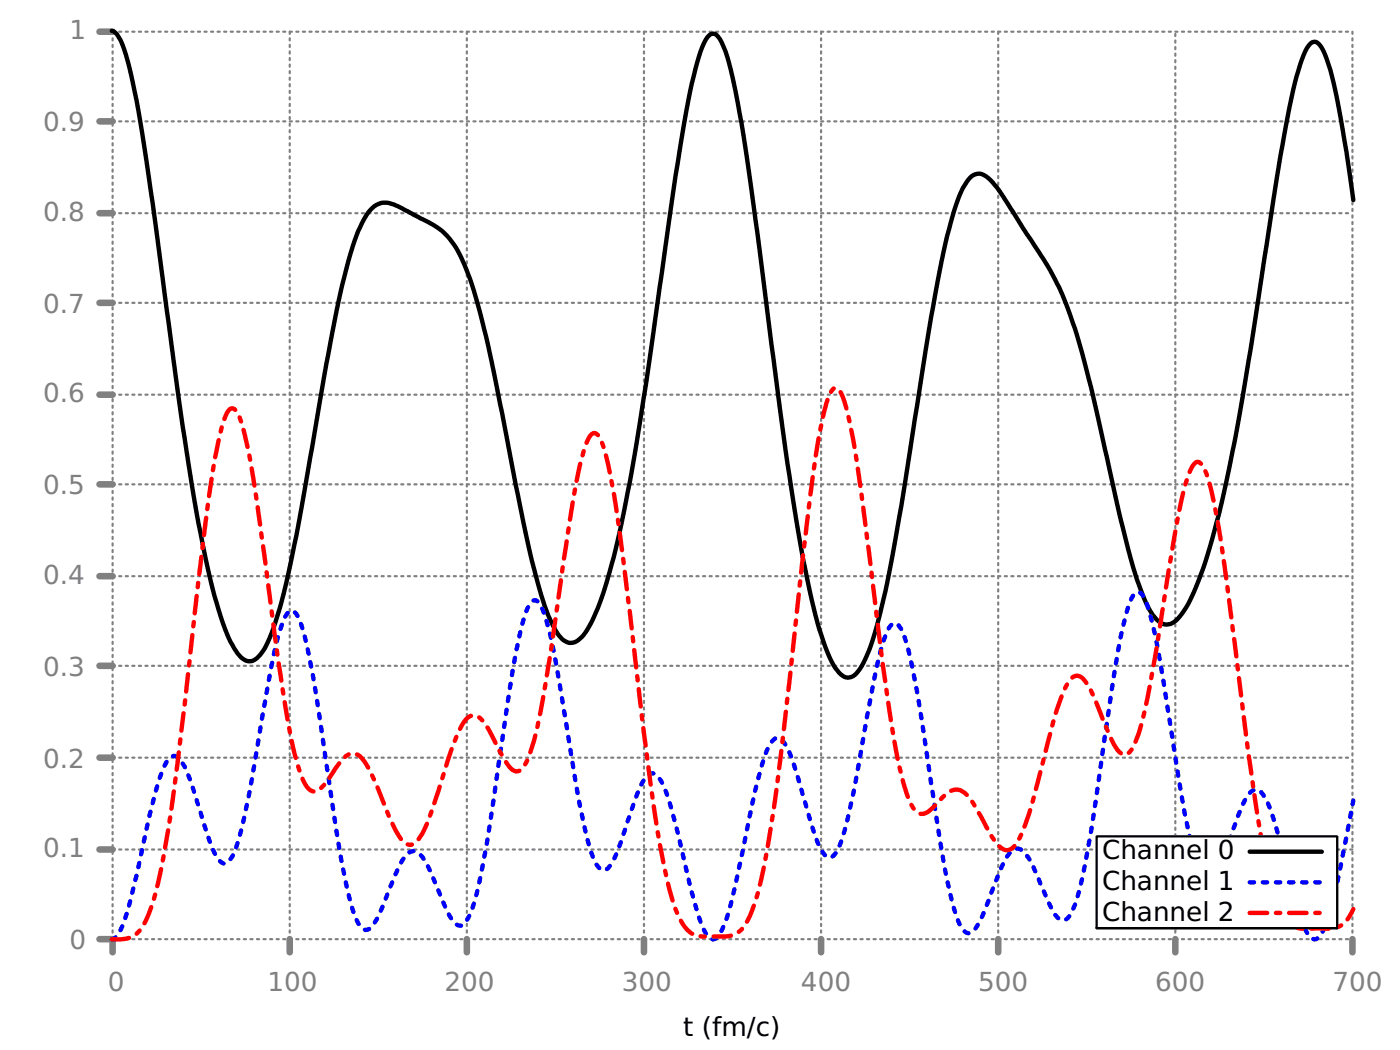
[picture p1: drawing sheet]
<svg xmlns="http://www.w3.org/2000/svg" width="226mm" height="169mm" viewBox="0 0 226 169" stroke-linecap="round" stroke-linejoin="round" font-family="sans-serif">
<g fill="none" stroke="#808080" stroke-width=".35" stroke-dasharray=".4 .7">
<path d="M18.2 19.6h199.9M18.2 5.1h199.9M18.2 34.4h199.9M18.2 48.8h199.9M18.2 78.1h199.9M18.2 63.7h199.9M18.2 92.9h199.9M18.2 107.4h199.9M18.2 137h158.6M18.2 122.2h199.9M189.5 134.9v-129.8M215.6 137h2.5"/>
<path d="M18.2 151.5h199.9M18.2 151.5v-146.4M46.7 151.5v-146.4M75.3 151.5v-146.4M103.9 151.5v-146.4M132.4 151.5v-146.4M161 151.5v-146.4M189.5 151.5v-1.8M218.1 151.5v-146.4"/>
</g>
<g fill="none" stroke="#808080" stroke-width="1.1">
<path d="M16 19.6h2.2M16 5.1h2.2M16 34.4h2.2M16 48.8h2.2M16 78.1h2.2M16 63.7h2.2M16 92.9h2.2M16 107.4h2.2M16 137h2.2M16 122.2h2.2M16 151.5h2.2v2.1M46.7 151.5v2.1"/>
<path d="M75.3 151.5v2.1M103.9 151.5v2.1M132.4 151.5v2.1M161 151.5v2.1M189.5 151.5v2.1M218.1 151.5v2.1"/>
</g>
<path d="M176.8 134.9h38.8v14.8h-38.8z" fill="none" stroke="#000" stroke-width=".35"/>
<path d="M18 5a1.73 1.73 0 0 1 1.1 1 26.8 26.8 0 0 1 2.3 7.4 471.8 471.8 0 0 1 4.9 32.1 703.2 703.2 0 0 0 6 40.5 81.5 81.5 0 0 0 4.6 16.9 8.4 8.4 0 0 0 2.6 3.5 1.73 1.73 0 0 0 2.3-.6 16.3 16.3 0 0 0 2.8-6.1 189.6 189.6 0 0 0 4.9-22.7l.5-3.3a456.3 456.3 0 0 1 5.5-28.9 33.4 33.4 0 0 1 3.7-10.3 3.3 3.3 0 0 1 4.3-1.5l3.4 1.7a18.5 18.5 0 0 1 5.2 3.3 17.3 17.3 0 0 1 3.4 6.2 148.2 148.2 0 0 1 5.1 20.9l1.2 5.9a245.7 245.7 0 0 0 5.7 25.7 17.3 17.3 0 0 0 3.2 6.4 2.04 2.04 0 0 0 3.1-.4 25.3 25.3 0 0 0 4-8.8 224.4 224.4 0 0 0 6-29.8l2.3-15.8a588.9 588.9 0 0 1 5.4-34.7 29.9 29.9 0 0 1 2.3-7.2 1.35 1.35 0 0 1 1.5-.9 3.5 3.5 0 0 1 1.4 2 67.3 67.3 0 0 1 2.9 12.4 1416.5 1416.5 0 0 1 5.7 42.3 376.3 376.3 0 0 0 5.7 35 39.1 39.1 0 0 0 3.7 10.5l.6 .8a1.78 1.78 0 0 0 3.1-.3 23.8 23.8 0 0 0 3.2-7.9 304.7 304.7 0 0 0 5.4-29.3 541.7 541.7 0 0 1 5.4-31.6 37 37 0 0 1 3.2-9.6 2.56 2.56 0 0 1 2.6-1.8 7.8 7.8 0 0 1 3.4 3.5l4 6.3a51.4 51.4 0 0 1 8.6 18.1 627 627 0 0 1 6.6 28l1.1 4.6a39.7 39.7 0 0 0 4 10.7 2.78 2.78 0 0 0 2.6 1.5 3.9 3.9 0 0 0 2.3-2 38.8 38.8 0 0 0 4.3-10.4 246.7 246.7 0 0 0 6.3-30.1l1.7-11a570.4 570.4 0 0 1 5.4-32.5 28.9 28.9 0 0 1 2.3-7 1.4 1.4 0 0 1 1.5-.9 4.5 4.5 0 0 1 1.6 2.7 78.6 78.6 0 0 1 2.9 13.1l1.4 9.7" fill="none" stroke="#000" stroke-width=".71"/>
<path d="M18 151.5a2.21 2.21 0 0 0 1.5-1.6 82.6 82.6 0 0 0 3.7-14.1l.5-2.6a52.3 52.3 0 0 1 2.9-9.8 2.63 2.63 0 0 1 1.4-1.5 1.7 1.7 0 0 1 1.4 1.2 42.3 42.3 0 0 1 2.9 7.9l.6 1.9a21.1 21.1 0 0 0 2.3 5.6 1.11 1.11 0 0 0 1.4 .7 5.7 5.7 0 0 0 1.7-3.3 137.6 137.6 0 0 0 3.5-17l1.1-6.8a65 65 0 0 1 2.9-12.2 2.28 2.28 0 0 1 1.1-1.4 1.29 1.29 0 0 1 1.2 1 40.9 40.9 0 0 1 2.3 8.8l3.4 22.6a107.7 107.7 0 0 0 3.4 16.8 3.4 3.4 0 0 0 1.7 2.3 1.61 1.61 0 0 0 1.4-1.1 69.7 69.7 0 0 0 3.5-7.9 7.5 7.5 0 0 1 2.3-3.6 1.28 1.28 0 0 1 1.7 .4 20.1 20.1 0 0 1 2.9 5.7 16.1 16.1 0 0 0 2.8 5.5 1.05 1.05 0 0 0 1.7-.5 22.7 22.7 0 0 0 2.3-7.2l1.5-8.1 2.5-17.6a117.3 117.3 0 0 1 3.2-16.4 3.9 3.9 0 0 1 1.4-2.4 1.24 1.24 0 0 1 1.1 1 43 43 0 0 1 2.6 10l2.9 17.4a76.7 76.7 0 0 0 3.1 13.5 2.84 2.84 0 0 0 1.5 1.7 1.25 1.25 0 0 0 1.1-.8 30.5 30.5 0 0 0 2.8-7.2l.6-1.7a19.6 19.6 0 0 1 2.3-5.3 1.12 1.12 0 0 1 2-.2 15.7 15.7 0 0 1 2.3 5.7l2.9 11.8a39.2 39.2 0 0 0 2.5 7.8 1.38 1.38 0 0 0 1.5 .9 3.2 3.2 0 0 0 1.4-2 72.4 72.4 0 0 0 2.9-11.2l1.1-5.6a73.6 73.6 0 0 1 3.1-12 2.62 2.62 0 0 1 1.5-1.6 1.56 1.56 0 0 1 1.4 1.1 42.1 42.1 0 0 1 2.9 8.4l.6 2a29.6 29.6 0 0 0 2.5 7 1.24 1.24 0 0 0 1.4 .7 5.5 5.5 0 0 0 1.8-3.1 178.2 178.2 0 0 0 4-19.7l.6-3.1a56.1 56.1 0 0 1 2.5-10.4 2.48 2.48 0 0 1 1.2-1.4 1.31 1.31 0 0 1 1.1 .9 35.3 35.3 0 0 1 2.3 8.6l.9 5 2.5 17a109.3 109.3 0 0 0 3.2 15.6l.5 1.4a2.18 2.18 0 0 0 1.5 1.5 2.63 2.63 0 0 0 1.7-1.7l.9-1.9 1.4-3.7a26.9 26.9 0 0 1 2.5-5.5 1.45 1.45 0 0 1 2.6-.1 26.6 26.6 0 0 1 2.9 5.8 18.6 18.6 0 0 0 2.3 4.5 1.13 1.13 0 0 0 2-.2 22 22 0 0 0 2.3-7.2l1.4-8.1 2.6-17.7a122.9 122.9 0 0 1 3.1-16.7 4.2 4.2 0 0 1 1.4-2.5 1.15 1.15 0 0 1 1.2 .9 43.4 43.4 0 0 1 2.6 10.2l2.8 18a101.3 101.3 0 0 0 3.2 14.7 3.1 3.1 0 0 0 1.7 2.3 1.7 1.7 0 0 0 1.4-1.2 54.2 54.2 0 0 0 3.2-8.1 13.6 13.6 0 0 1 2.3-4.5 1.03 1.03 0 0 1 1.7-.1 13.7 13.7 0 0 1 2.3 5.2l2.3 8.8a41.8 41.8 0 0 0 2.8 8.8 1.45 1.45 0 0 0 1.5 1 4.5 4.5 0 0 0 1.6-2.8 119.4 119.4 0 0 0 3.5-15.1l.8-4.5" fill="none" stroke="#00f" stroke-width=".71" stroke-dasharray=".7 1.4"/>
<path d="M18 151.5h.6a4.4 4.4 0 0 0 4.9-2.9 39.2 39.2 0 0 0 2.8-10.1 547.3 547.3 0 0 0 4.9-37.5l1.7-14.7a122.1 122.1 0 0 1 3.1-18.3 3.8 3.8 0 0 1 1.2-2.1l.3-.1 .3 .1a4.2 4.2 0 0 1 1.1 2.1 132.5 132.5 0 0 1 3.4 19.4l.6 4.3a369.9 369.9 0 0 0 4.6 29.7l.8 3 .9 2a1.57 1.57 0 0 0 2 1.1 13.9 13.9 0 0 0 3.1-3.9 4.6 4.6 0 0 1 2.3-2.1 2.39 2.39 0 0 1 2.3 1.5l1.8 3.4 1.6 4.3a15.1 15.1 0 0 0 2.9 5.2 1.44 1.44 0 0 0 2.3-.6 23.9 23.9 0 0 0 2.9-6.7l2.2-7.3a18.6 18.6 0 0 1 2.6-5.4 1.52 1.52 0 0 1 2.6 .3 34.5 34.5 0 0 1 3.2 5.6 4.6 4.6 0 0 0 2.2 2.6 2.09 2.09 0 0 0 1.8-1.6 50.4 50.4 0 0 0 2.8-11.5l.9-5.3 2.6-17.8a120.5 120.5 0 0 1 2.8-15.4 6.4 6.4 0 0 1 1.4-2.9l.3-.1 .3 .1a3.6 3.6 0 0 1 1.2 2 111 111 0 0 1 3.1 17.5l1.2 9.2a732.4 732.4 0 0 0 4.8 37.5 54.5 54.5 0 0 0 2.9 11.3 5.9 5.9 0 0 0 2.6 3.3 9.1 9.1 0 0 0 3.7 .3h.5a4.2 4.2 0 0 0 4.6-2.8 39.3 39.3 0 0 0 2.9-10.3 537.4 537.4 0 0 0 4.5-35.8l2.3-20.3a103.4 103.4 0 0 1 3.2-17.7 2.15 2.15 0 0 1 1.1-1.5 1.62 1.62 0 0 1 1.2 1.3 80.3 80.3 0 0 1 2.8 14.4l.6 4.2a1076 1076 0 0 0 4.9 36.6 41.7 41.7 0 0 0 2.8 10.8 1.93 1.93 0 0 0 2 1.3 9.8 9.8 0 0 0 3.2-2.8 2.38 2.38 0 0 1 3.1-.7 11.6 11.6 0 0 1 2.9 4l.6 1a11.8 11.8 0 0 0 2.8 4.2 1.4 1.4 0 0 0 2-.5 21.7 21.7 0 0 0 2.9-6.9l2.8-11.1a37.7 37.7 0 0 1 2.9-8.2 2.2 2.2 0 0 1 1.4-1.2 2.13 2.13 0 0 1 1.7 1.3 72.8 72.8 0 0 1 3.5 7.9 6.5 6.5 0 0 0 2.3 3.5 1.19 1.19 0 0 0 1.4-.8 22.7 22.7 0 0 0 2.3-7.1l1.4-7.5 2.6-16.2a86.7 86.7 0 0 1 2.9-13.5 3.5 3.5 0 0 1 1.4-2.1 1.52 1.52 0 0 1 1.1 1.1 44.2 44.2 0 0 1 2.3 9.4l1.2 7.5 1.1 8.8a680.8 680.8 0 0 0 4.8 35.2 47.5 47.5 0 0 0 2.9 10.3 4.8 4.8 0 0 0 2.6 2.8 12 12 0 0 0 3.7 .1h.6a4.1 4.1 0 0 0 4.6-2.5l.2-.6" fill="none" stroke="#f00" stroke-width=".71" stroke-dasharray="2.8 1.4 .7 1.4"/>
<path d="M176.7 134.7h39.1v14.8h-39.1z" fill="#fff"/>
<path d="M176.8 134.9h38.8v14.8h-38.8z" fill="none" stroke="#000" stroke-width=".35"/>
<path d="M201.5 137.4h11.7" fill="none" stroke="#000" stroke-width=".71"/>
<path d="M201.5 142.3h11.7" fill="none" stroke="#00f" stroke-width=".71" stroke-dasharray=".7 1.4"/>
<path d="M201.5 147.2h11.7" fill="none" stroke="#f00" stroke-width=".71" stroke-dasharray="2.8 1.4 .7 1.4"/>
<g font-size="4.2" fill="#808080">
<text x="11.2" y="6.3">1</text>
<text x="7" y="21.2">0.9</text>
<text x="7" y="35.6">0.8</text>
<text x="7" y="50.4">0.7</text>
<text x="7" y="64.9">0.6</text>
<text x="7" y="79.7">0.5</text>
<text x="7" y="94.2">0.4</text>
<text x="7" y="109">0.3</text>
<text x="7" y="123.8">0.2</text>
<text x="7" y="138.2">0.1</text>
<text x="11.2" y="153">0</text>
<text x="17.4" y="159.7">0</text>
<text x="43.1" y="159.7">100</text>
<text x="71.7" y="159.7">200</text>
<text x="100.3" y="159.7">300</text>
<text x="129.2" y="159.7">400</text>
<text x="157.7" y="159.7">500</text>
<text x="186.3" y="159.7">600</text>
<text x="214.9" y="159.7">700</text>
</g>
<g font-size="4.2">
<text x="177.7" y="138.6">Channel 0</text>
<text x="177.7" y="143.5">Channel 1</text>
<text x="177.7" y="148.5">Channel 2</text>
<text x="110.2" y="167.2">t (fm/c)</text>
</g>
</svg>
